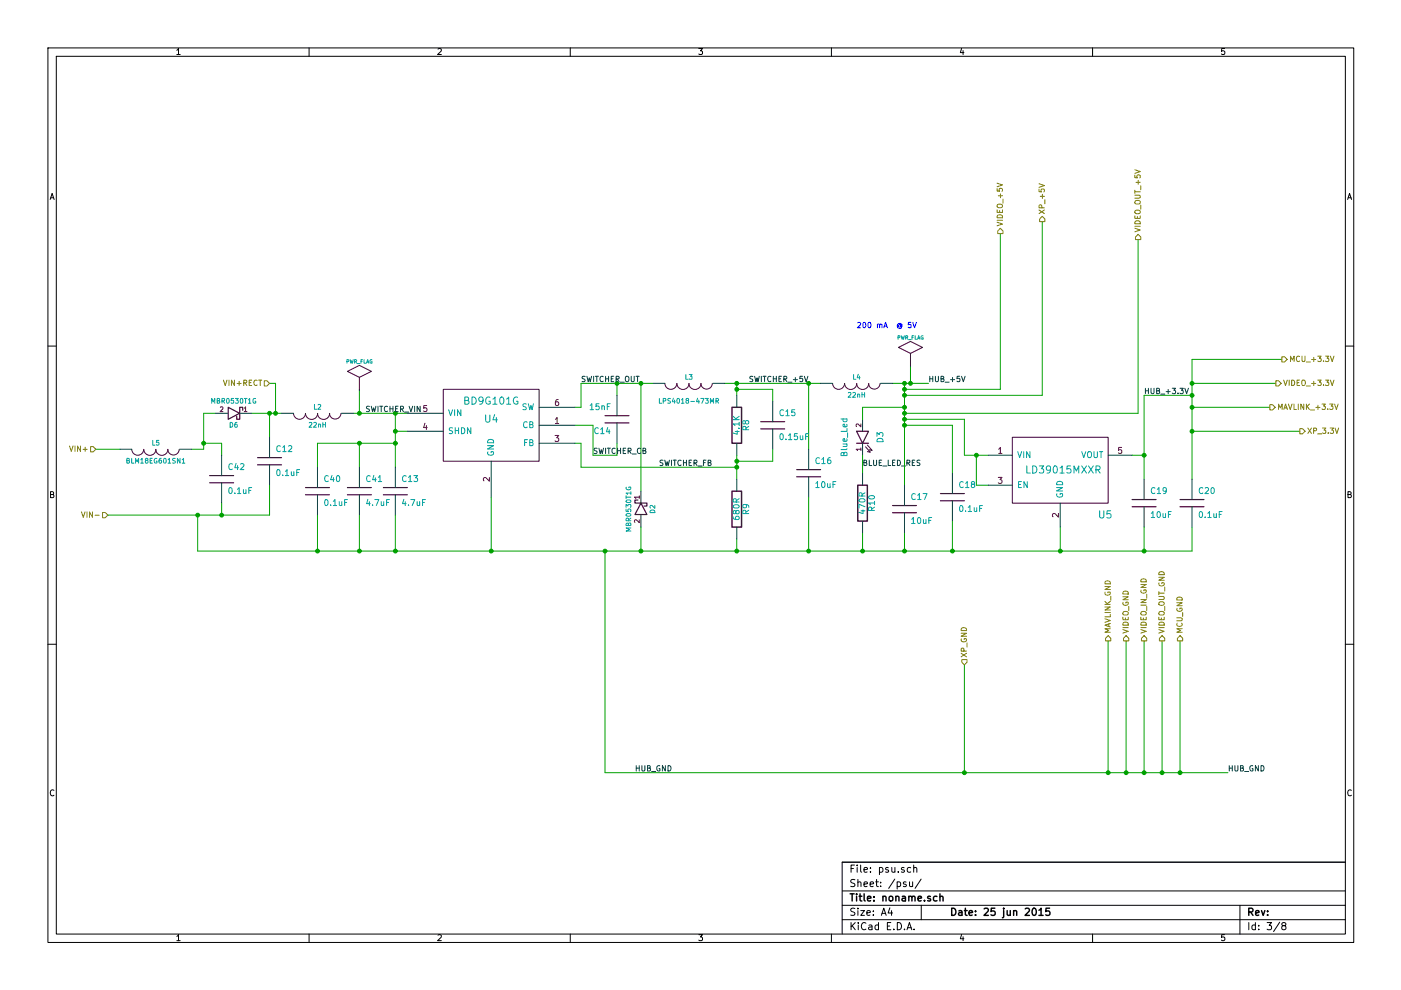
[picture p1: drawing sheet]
EESchema Schematic File Version 2  date Fri 26 Jun 2015 07:08:11 BST
LIBS:conn_20
LIBS:conn_6
LIBS:conn_5
LIBS:conn_3
LIBS:conn_2
LIBS:power
LIBS:device
LIBS:transistors
LIBS:conn
LIBS:linear
LIBS:regul
LIBS:74xx
LIBS:cmos4000
LIBS:adc-dac
LIBS:memory
LIBS:xilinx
LIBS:special
LIBS:microcontrollers
LIBS:dsp
LIBS:microchip
LIBS:analog_switches
LIBS:motorola
LIBS:texas
LIBS:intel
LIBS:audio
LIBS:interface
LIBS:digital-audio
LIBS:philips
LIBS:display
LIBS:cypress
LIBS:siliconi
LIBS:opto
LIBS:atmel
LIBS:contrib
LIBS:valves
LIBS:diodesch_ipc7531_2005
LIBS:led_ipc-7351_2005
LIBS:osd-cache
EELAYER 25  0
EELAYER END
$Descr A4 11700 8267
encoding utf-8
Sheet 3 8
Title "noname.sch"
Date "25 jun 2015"
Rev ""
Comp ""
Comment1 ""
Comment2 ""
Comment3 ""
Comment4 ""
$EndDescr
$Comp
L LED_IPC-7351_2005 D3
U 1 1
P 7200 3650
F 0 "D3" H 7200 3500 50  0000 C CNN
F 1 "Blue_Led" H 7200 3800 50  0000 C CNN
F 2 "0603" H 7200 3650 60  0001 C CNN
F 3 "D" H 7200 3650 60  0001 C CNN
F 4 "M" H 7200 3650 60  0001 C CNN "MFG Name"
F 5 "P" H 7200 3650 60  0001 C CNN "MFG Part Num"
F 6 "Led/Blue/0603" H 7200 3650 60  0001 C CNN "Description"
	1    7200 3650
	0    -1   -1   0   
$EndComp
Wire Wire Line
	2100 3450 2350 3450
Connection ~ 1700 3700
Wire Wire Line
	1850 3800 1850 3700
Wire Wire Line
	1850 3700 1700 3700
Connection ~ 2300 3450
Wire Wire Line
	2250 3200 2300 3200
Wire Wire Line
	2300 3200 2300 3450
Wire Wire Line
	1650 4300 1650 4600
Wire Wire Line
	900  4300 2250 4300
Wire Wire Line
	1650 4600 9950 4600
Connection ~ 9950 3300
Wire Wire Line
	9950 3300 9550 3300
Wire Wire Line
	9550 3300 9550 4000
Connection ~ 9950 3400
Wire Wire Line
	9950 3400 10600 3400
Wire Wire Line
	10700 3000 9950 3000
Wire Wire Line
	9950 3000 9950 4000
Connection ~ 3000 3700
Wire Wire Line
	2650 3900 2650 3700
Wire Wire Line
	2650 3700 3300 3700
Connection ~ 3000 4600
Wire Wire Line
	3000 4600 3000 4300
Wire Wire Line
	8250 3800 8050 3800
Connection ~ 9550 4600
Wire Wire Line
	9950 4600 9950 4400
Connection ~ 9550 3800
Connection ~ 8150 3800
Wire Wire Line
	8150 3800 8150 4050
Wire Wire Line
	8150 4050 8250 4050
Connection ~ 7550 3300
Wire Wire Line
	7550 3300 8700 3300
Connection ~ 7550 3250
Wire Wire Line
	7550 3250 8350 3250
Connection ~ 7200 4600
Wire Wire Line
	7200 4600 7200 4450
Connection ~ 7950 4600
Wire Wire Line
	7950 4600 7950 4350
Wire Wire Line
	7200 3800 7200 3950
Connection ~ 7550 4600
Connection ~ 6150 3250
Wire Wire Line
	6150 3250 6450 3250
Wire Wire Line
	6450 3250 6450 3350
Connection ~ 7600 3200
Wire Wire Line
	7600 3050 7600 3200
Connection ~ 3000 3450
Wire Wire Line
	3000 3450 3000 3250
Connection ~ 7550 3200
Wire Wire Line
	7550 3200 7550 4050
Wire Wire Line
	3400 3450 2950 3450
Connection ~ 3300 3450
Wire Wire Line
	3300 3900 3300 3450
Wire Wire Line
	7750 3200 7450 3200
Wire Wire Line
	6050 3200 6850 3200
Wire Wire Line
	5150 3700 5150 3800
Wire Wire Line
	5150 3800 4950 3800
Wire Wire Line
	4950 3800 4950 3550
Wire Wire Line
	4950 3550 4800 3550
Wire Wire Line
	5450 3200 4850 3200
Wire Wire Line
	4850 3200 4850 3400
Wire Wire Line
	4850 3400 4800 3400
Connection ~ 5050 4600
Wire Wire Line
	4800 3700 4850 3700
Wire Wire Line
	4850 3700 4850 3900
Connection ~ 6150 3900
Wire Wire Line
	4850 3900 6150 3900
Connection ~ 5350 3200
Wire Wire Line
	5350 3200 5350 4100
Connection ~ 6150 4600
Wire Wire Line
	6150 4600 6150 4500
Wire Wire Line
	6150 4000 6150 3800
Wire Wire Line
	6150 3300 6150 3200
Connection ~ 6150 3200
Wire Wire Line
	3300 4600 3300 4300
Wire Wire Line
	6750 4600 6750 4150
Connection ~ 5350 4600
Wire Wire Line
	5350 4600 5350 4400
Wire Wire Line
	6750 3750 6750 3200
Connection ~ 6750 3200
Wire Wire Line
	4100 4600 4100 4150
Connection ~ 4100 4600
Wire Wire Line
	5150 3300 5150 3200
Connection ~ 5150 3200
Wire Wire Line
	5050 4600 5050 6450
Wire Wire Line
	3400 3600 3300 3600
Connection ~ 3300 3600
Connection ~ 3300 4600
Wire Wire Line
	2250 3450 2250 3650
Connection ~ 2250 3450
Wire Wire Line
	7550 4600 7550 4450
Connection ~ 6750 4600
Wire Wire Line
	6450 3750 6450 3850
Wire Wire Line
	6450 3850 6150 3850
Connection ~ 6150 3850
Connection ~ 9700 6450
Connection ~ 9550 6450
Connection ~ 9850 6450
Connection ~ 9400 6450
Connection ~ 9250 6450
Wire Wire Line
	5050 6450 10250 6450
Wire Wire Line
	8850 4600 8850 4400
Wire Wire Line
	7550 3550 7950 3550
Wire Wire Line
	7950 3550 7950 3950
Connection ~ 7550 3550
Wire Wire Line
	7550 3500 8050 3500
Connection ~ 7550 3500
Wire Wire Line
	8050 3500 8050 3800
Wire Wire Line
	7550 3450 9500 3450
Connection ~ 7550 3450
Wire Wire Line
	9450 3800 9550 3800
Wire Wire Line
	9550 4400 9550 4600
Connection ~ 8850 4600
Wire Wire Line
	7200 3500 7200 3400
Wire Wire Line
	7200 3400 7550 3400
Connection ~ 7550 3400
Wire Wire Line
	3000 3900 3000 3700
Connection ~ 3300 3700
Wire Wire Line
	2650 4600 2650 4300
Connection ~ 2650 4600
Wire Wire Line
	8350 3250 8350 1950
Wire Wire Line
	9400 6450 9400 5350
Wire Wire Line
	9700 6450 9700 5350
Wire Wire Line
	9250 6450 9250 5350
Wire Wire Line
	9550 6450 9550 5350
Wire Wire Line
	9850 5350 9850 6450
Wire Wire Line
	9500 3450 9500 2000
Wire Wire Line
	8700 3300 8700 1850
Connection ~ 9950 3200
Connection ~ 9950 3600
Wire Wire Line
	9950 3200 10650 3200
Connection ~ 8050 6450
Wire Wire Line
	8050 6450 8050 5550
Wire Wire Line
	1600 3750 1700 3750
Wire Wire Line
	1000 3750 800  3750
Wire Wire Line
	1850 4300 1850 4200
Connection ~ 1650 4300
Wire Wire Line
	2250 4300 2250 4050
Connection ~ 1850 4300
Wire Wire Line
	10850 3600 9950 3600
Wire Wire Line
	1700 3750 1700 3450
Wire Wire Line
	1700 3450 1800 3450
$Comp
L DIODESCH_IPC7531_2005 D6
U 1 1
P 1950 3450
F 0 "D6" H 1950 3550 40  0000 C CNN
F 1 "MBR0530T1G" H 1950 3350 40  0000 C CNN
F 2 "SOD-123" H 1950 3450 60  0001 C CNN
F 3 "D" H 1950 3450 60  0001 C CNN
F 4 "On Semiconductor" H 1950 3450 60  0001 C CNN "MFG Name"
F 5 "MBR0530T10G" H 1950 3450 60  0001 C CNN "MFG Part Num"
F 6 "Diode Schottky/30V/500mA/SOD-123" H 1950 3450 60  0001 C CNN "Description"
	1    1950 3450
	-1   0    0    1   
$EndComp
$Comp
L INDUCTOR L5
U 1 1
P 1300 3750
F 0 "L5" V 1250 3750 40  0000 C CNN
F 1 "BLM18EG601SN1" V 1400 3750 40  0000 C CNN
F 2 "0603" H 1300 3750 60  0001 C CNN
F 3 "search.murata.co.jp/Cearamy/image/img/A03X/QNFA9107.pdf" H 1300 3750 60  0001 C CNN
F 4 "Murata" H 1300 3750 60  0001 C CNN "MFG Name"
F 5 "BLM18EG601SN1" H 1300 3750 60  0001 C CNN "MFG Part Num"
F 6 "Inductor/Bead/0603" H 1300 3750 60  0001 C CNN "Description"
	1    1300 3750
	0    1    1    0   
$EndComp
Text HLabel 9700 5350 1    45   Output ~ 0
VIDEO_OUT_GND
Text HLabel 9850 5350 1    45   Output ~ 0
MCU_GND
Text HLabel 9550 5350 1    45   Output ~ 0
VIDEO_IN_GND
Text Label 7200 3900 0    45   ~ 0
BLUE_LED_RES
Text Label 4950 3800 0    45   ~ 0
SWITCHER_CB
$Comp
L C C42
U 1 1
P 1850 4000
F 0 "C42" H 1900 4100 50  0000 L CNN
F 1 "0.1uF" H 1900 3900 50  0000 L CNN
F 2 "0603" H 1850 4000 60  0001 C CNN
F 3 "D" H 7900 6325 60  0001 C CNN
F 4 "M" H 7900 6325 60  0001 C CNN "MFG Name"
F 5 "P" H 7900 6325 60  0001 C CNN "MFG Part Num"
F 6 "Capacitor/0.1uF/50V/+-10%/X7R/0603" H 7900 6325 60  0001 C CNN "Description"
	1    1850 4000
	1    0    0    -1  
$EndComp
Text HLabel 2250 3200 0    45   Input ~ 0
VIN+RECT
Text HLabel 900  4300 0    45   Input ~ 0
VIN-
Text HLabel 800  3750 0    45   Input ~ 0
VIN+
Text Label 4850 3200 0    45   ~ 0
SWITCHER_OUT
Text Label 5300 6450 0    45   ~ 0
HUB_GND
Text Label 3050 3450 0    45   ~ 0
SWITCHER_VIN
Text Label 5500 3900 0    45   ~ 0
SWITCHER_FB
Text Label 6250 3200 0    45   ~ 0
SWITCHER_+5V
Text Label 9550 3300 0    45   ~ 0
HUB_+3.3V
$Comp
L PWR_FLAG #FLG01
U 1 1
P 7600 3050
F 0 "#FLG01" H 7600 3320 30  0001 C CNN
F 1 "PWR_FLAG" H 7600 3280 30  0000 C CNN
	1    7600 3050
	1    0    0    -1  
$EndComp
Text HLabel 8050 5550 1    45   Input ~ 0
XP_GND
Text Label 10250 6450 0    45   ~ 0
HUB_GND
$Comp
L C C40
U 1 1
P 2650 4100
F 0 "C40" H 2700 4200 50  0000 L CNN
F 1 "0.1uF" H 2700 4000 50  0000 L CNN
F 2 "0603" H 2650 4100 60  0001 C CNN
F 3 "D" H 2650 4100 60  0001 C CNN
F 4 "M" H 2650 4100 60  0001 C CNN "MFG Name"
F 5 "P" H 2650 4100 60  0001 C CNN "MFG Part Num"
F 6 "Capacitor/0.1uF/50V/+-10%/X7R/0603" H 2650 4100 60  0001 C CNN "Description"
	1    2650 4100
	1    0    0    -1  
$EndComp
$Comp
L C C41
U 1 1
P 3000 4100
F 0 "C41" H 3050 4200 50  0000 L CNN
F 1 "4.7uF" H 3050 4000 50  0000 L CNN
F 2 "1206" H 3000 4100 60  0001 C CNN
F 3 "D" H 3000 4100 60  0001 C CNN
F 4 "M" H 3000 4100 60  0001 C CNN "MFG Name"
F 5 "P" H 3000 4100 60  0001 C CNN "MFG Part Num"
F 6 "Capacitor/4.7uF/50V/+-20%/X5R/1206" H 3000 4100 60  0001 C CNN "Description"
	1    3000 4100
	1    0    0    -1  
$EndComp
$Comp
L C C20
U 1 1
P 9950 4200
F 0 "C20" H 10000 4300 50  0000 L CNN
F 1 "0.1uF" H 10000 4100 50  0000 L CNN
F 2 "0603" H 9950 4200 60  0001 C CNN
F 3 "D" H 9950 4200 60  0001 C CNN
F 4 "M" H 9950 4200 60  0001 C CNN "MFG Name"
F 5 "P" H 9950 4200 60  0001 C CNN "MFG Part Num"
F 6 "Capacitor/0.1uF/10V/+-20%/X7R/0603" H 9950 4200 60  0001 C CNN "Description"
	1    9950 4200
	1    0    0    -1  
$EndComp
$Comp
L C C19
U 1 1
P 9550 4200
F 0 "C19" H 9600 4300 50  0000 L CNN
F 1 "10uF" H 9600 4100 50  0000 L CNN
F 2 "0805" H 9550 4200 60  0001 C CNN
F 3 "D" H 9550 4200 60  0001 C CNN
F 4 "M" H 9550 4200 60  0001 C CNN "MFG Name"
F 5 "P" H 9550 4200 60  0001 C CNN "MFG Part Num"
F 6 "Capacitor/10uF/10V/-20%+80%/Y5V/0805" H 9550 4200 60  0001 C CNN "Description"
	1    9550 4200
	1    0    0    -1  
$EndComp
Text HLabel 10850 3600 2    45   Output ~ 0
XP_3.3V
Text HLabel 10600 3400 2    45   Output ~ 0
MAVLINK_+3.3V
Text HLabel 10650 3200 2    45   Output ~ 0
VIDEO_+3.3V
Text HLabel 10700 3000 2    45   Output ~ 0
MCU_+3.3V
$Comp
L LD39015MXXR U5
U 1 1
P 8850 3900
F 0 "U5" H 9225 3500 60  0000 C CNN
F 1 "LD39015MXXR" H 8875 3875 60  0000 C CNN
F 2 "SOT23-5" H 8850 3900 60  0001 C CNN
F 3 "www.farnell.com/datasheets/1822669.pdf" H 8850 3900 60  0001 C CNN
F 4 "ST Microelectronics" H 8850 3900 60  0001 C CNN "MFG Name"
F 5 "LD39015M33R" H 8850 3900 60  0001 C CNN "MFG Part Num"
F 6 "VoltageReg/3.3V/SOT23-5" H 8850 3900 60  0001 C CNN "Description"
	1    8850 3900
	1    0    0    -1  
$EndComp
$Comp
L C C18
U 1 1
P 7950 4150
F 0 "C18" H 8000 4250 50  0000 L CNN
F 1 "0.1uF" H 8000 4050 50  0000 L CNN
F 2 "0603" H 7950 4150 60  0001 C CNN
F 3 "D" H 7950 4150 60  0001 C CNN
F 4 "M" H 7950 4150 60  0001 C CNN "MFG Name"
F 5 "P" H 7950 4150 60  0001 C CNN "MFG Part Num"
F 6 "Capacitor/0.1uF/50V/+-20%/X7R/0603" H 7950 4150 60  0001 C CNN "Description"
	1    7950 4150
	1    0    0    -1  
$EndComp
$Comp
L R R10
U 1 1
P 7200 4200
F 0 "R10" V 7280 4200 50  0000 C CNN
F 1 "470R" V 7200 4200 50  0000 C CNN
F 2 "0603" H 7200 4200 60  0001 C CNN
F 3 "D" H 7200 4200 60  0001 C CNN
F 4 "M" H 7200 4200 60  0001 C CNN "MFG Name"
F 5 "P" H 7200 4200 60  0001 C CNN "MFG Part Num"
F 6 "Resistor/470R/+-10%/0603" H 7200 4200 60  0001 C CNN "Description"
	1    7200 4200
	1    0    0    -1  
$EndComp
Text HLabel 9250 5350 1    45   Output ~ 0
MAVLINK_GND
Text Label 7750 3200 0    45   ~ 0
HUB_+5V
Text HLabel 9400 5350 1    45   Output ~ 0
VIDEO_GND
Text HLabel 8350 1950 1    45   Output ~ 0
VIDEO_+5V
Text HLabel 8700 1850 1    45   Output ~ 0
XP_+5V
Text HLabel 9500 2000 1    45   Output ~ 0
VIDEO_OUT_+5V
$Comp
L BD9G101G U4
U 1 1
P 4100 3650
F 0 "U4" H 4100 3800 60  0000 C CNN
F 1 "BD9G101G" H 4100 3950 60  0000 C CNN
F 2 "SOT23-6" H 4100 3650 60  0001 C CNN
F 3 "rohmfs.rohm.com/en/products/databook/datasheet/ic/power/switchinh_regulator/bd9g101g-e.pdf" H 4100 3650 60  0001 C CNN
F 4 "Rohm Semiconductor" H 4100 3650 60  0001 C CNN "MFG Name"
F 5 "BD9101G" H 4100 3650 60  0001 C CNN "MFG Part Num"
F 6 "Switching_Regulator_IC" H 4100 3650 60  0001 C CNN "Description"
	1    4100 3650
	1    0    0    -1  
$EndComp
$Comp
L C C15
U 1 1
P 6450 3550
F 0 "C15" H 6500 3650 50  0000 L CNN
F 1 "0.15uF" H 6500 3450 50  0000 L CNN
F 2 "0603" H 6450 3550 60  0001 C CNN
F 3 "D" H 6450 3550 60  0001 C CNN
F 4 "M" H 6450 3550 60  0001 C CNN "MFG Name"
F 5 "P" H 6450 3550 60  0001 C CNN "MFG Part Num"
F 6 "Capacitor/0.15uF/35V/+-10%/X7R/0603" H 6450 3550 60  0001 C CNN "Description"
	1    6450 3550
	1    0    0    -1  
$EndComp
$Comp
L C C16
U 1 1
P 6750 3950
F 0 "C16" H 6800 4050 50  0000 L CNN
F 1 "10uF" H 6800 3850 50  0000 L CNN
F 2 "1206" H 6750 3950 60  0001 C CNN
F 3 "D" H 6750 3950 60  0001 C CNN
F 4 "M" H 6750 3950 60  0001 C CNN "MFG Name"
F 5 "P" H 6750 3950 60  0001 C CNN "MFG Part Num"
F 6 "Capacitor/10uF/50V/+-10%/X5R/1206" H 6750 3950 60  0001 C CNN "Description"
	1    6750 3950
	1    0    0    -1  
$EndComp
Text Notes 7150 2750 0    45   ~ 0
200 mA  @ 5V
$Comp
L PWR_FLAG #FLG02
U 1 1
P 3000 3250
F 0 "#FLG02" H 3000 3520 30  0001 C CNN
F 1 "PWR_FLAG" H 3000 3480 30  0000 C CNN
	1    3000 3250
	1    0    0    -1  
$EndComp
$Comp
L INDUCTOR L4
U 1 1
P 7150 3200
F 0 "L4" V 7100 3200 40  0000 C CNN
F 1 "22nH" V 7250 3200 40  0000 C CNN
F 2 "0603" H 7150 3200 60  0001 C CNN
F 3 "D" H 7150 3200 60  0001 C CNN
F 4 "Samsung" H 7150 3200 60  0001 C CNN "MFG Name"
F 5 "CIH10T22NJNC" H 7150 3200 60  0001 C CNN "MFG Part Num"
F 6 "Inductor/22nH/+-10%/0.4R/0603" H 7150 3200 60  0001 C CNN "Description"
	1    7150 3200
	0    1    1    0   
$EndComp
$Comp
L C C17
U 1 1
P 7550 4250
F 0 "C17" H 7600 4350 50  0000 L CNN
F 1 "10uF" H 7600 4150 50  0000 L CNN
F 2 "1206" H 7550 4250 60  0001 C CNN
F 3 "D" H 7550 4250 60  0001 C CNN
F 4 "M" H 7550 4250 60  0001 C CNN "MFG Name"
F 5 "P" H 7550 4250 60  0001 C CNN "MFG Part Num"
F 6 "Capacitor/10uF/50V/+-10%/X5R/1206" H 7550 4250 60  0001 C CNN "Description"
	1    7550 4250
	1    0    0    -1  
$EndComp
$Comp
L C C12
U 1 1
P 2250 3850
F 0 "C12" H 2300 3950 50  0000 L CNN
F 1 "0.1uF" H 2300 3750 50  0000 L CNN
F 2 "0603" H 2250 3850 60  0001 C CNN
F 3 "D" H 7900 6325 60  0001 C CNN
F 4 "M" H 7900 6325 60  0001 C CNN "MFG Name"
F 5 "P" H 7900 6325 60  0001 C CNN "MFG Part Num"
F 6 "Capacitor/0.1uF/50V/+-10%/X7R/0603" H 7900 6325 60  0001 C CNN "Description"
	1    2250 3850
	1    0    0    -1  
$EndComp
$Comp
L INDUCTOR L2
U 1 1
P 2650 3450
F 0 "L2" V 2600 3450 40  0000 C CNN
F 1 "22nH" V 2750 3450 40  0000 C CNN
F 2 "0603" H 2650 3450 60  0001 C CNN
F 3 "D" H 2650 3450 60  0001 C CNN
F 4 "Samsung" H 2650 3450 60  0001 C CNN "MFG Name"
F 5 "CIH10T22NJNC" H 2650 3450 60  0001 C CNN "MFG Part Num"
F 6 "Inductor/22nH/+-10%/0.4R/0603" H 2650 3450 60  0001 C CNN "Description"
	1    2650 3450
	0    1    1    0   
$EndComp
$Comp
L INDUCTOR L3
U 1 1
P 5750 3200
F 0 "L3" V 5700 3200 40  0000 C CNN
F 1 "LPS4018-473MR" V 5900 3200 40  0000 C CNN
F 2 "LPS4018" H 5750 3200 60  0001 C CNN
F 3 "www.coilcraft.com/pdfs/lps4018.pdf" H 5750 3200 60  0001 C CNN
F 4 "Coilcraft" H 5750 3200 60  0001 C CNN "MFG Name"
F 5 "LPS4018-473MR" H 5750 3200 60  0001 C CNN "MFG Part Num"
F 6 "Inductor/47uH" H 5750 3200 60  0001 C CNN "Description"
	1    5750 3200
	0    1    1    0   
$EndComp
$Comp
L DIODESCH_IPC7531_2005 D2
U 1 1
P 5350 4250
F 0 "D2" H 5350 4350 40  0000 C CNN
F 1 "MBR0530T1G" H 5350 4150 40  0000 C CNN
F 2 "SOD-123" H 5350 4250 60  0001 C CNN
F 3 "D" H 5350 4250 60  0001 C CNN
F 4 "On Semiconductor" H 5350 4250 60  0001 C CNN "MFG Name"
F 5 "MBR0530T1G" H 5350 4250 60  0001 C CNN "MFG Part Num"
F 6 "Diode/Schottky/30V/500mA/SOD-123" H 5350 4250 60  0001 C CNN "Description"
	1    5350 4250
	0    1    1    0   
$EndComp
$Comp
L R R8
U 1 1
P 6150 3550
F 0 "R8" V 6230 3550 50  0000 C CNN
F 1 "4.1K" V 6150 3550 50  0000 C CNN
F 2 "0603" H 6150 3550 60  0001 C CNN
F 3 "D" H 6150 3550 60  0001 C CNN
F 4 "M" H 6150 3550 60  0001 C CNN "MFG Name"
F 5 "P" H 6150 3550 60  0001 C CNN "MFG Part Num"
F 6 "Resistor/4.1K/+-1%/0603" H 6150 3550 60  0001 C CNN "Description"
	1    6150 3550
	1    0    0    -1  
$EndComp
$Comp
L R R9
U 1 1
P 6150 4250
F 0 "R9" V 6230 4250 50  0000 C CNN
F 1 "680R" V 6150 4250 50  0000 C CNN
F 2 "0603" H 6150 4250 60  0001 C CNN
F 3 "D" H 6150 4250 60  0001 C CNN
F 4 "M" H 6150 4250 60  0001 C CNN "MFG Name"
F 5 "P" H 6150 4250 60  0001 C CNN "MFG Part Num"
F 6 "Resistor/680R/+-1%/0603" H 6150 4250 60  0001 C CNN "Description"
	1    6150 4250
	1    0    0    -1  
$EndComp
$Comp
L C C14
U 1 1
P 5150 3500
F 0 "C14" H 5200 3600 50  0000 L CNN
F 1 "15nF" H 5200 3400 50  0000 L CNN
F 2 "0603" H 5150 3500 60  0001 C CNN
F 3 "D" H 5150 3500 60  0001 C CNN
F 4 "M" H 5150 3500 60  0001 C CNN "MFG Name"
F 5 "P" H 5150 3500 60  0001 C CNN "MFG Part Num"
F 6 "Capacitor/15nF/50V/+-10%/X7R/0603" H 5150 3500 60  0001 C CNN "Description"
	1    5150 3500
	-1   0    0    1   
$EndComp
$Comp
L C C13
U 1 1
P 3300 4100
F 0 "C13" H 3350 4200 50  0000 L CNN
F 1 "4.7uF" H 3350 4000 50  0000 L CNN
F 2 "1206" H 3300 4100 60  0001 C CNN
F 3 "D" H 3300 4100 60  0001 C CNN
F 4 "M" H 3300 4100 60  0001 C CNN "MFG Name"
F 5 "P" H 3300 4100 60  0001 C CNN "MFG Part Num"
F 6 "Capacitor/4.7uF/50V/+-20%/X5R/1206" H 3300 4100 60  0001 C CNN "Description"
	1    3300 4100
	1    0    0    -1  
$EndComp
$EndSCHEMATC
